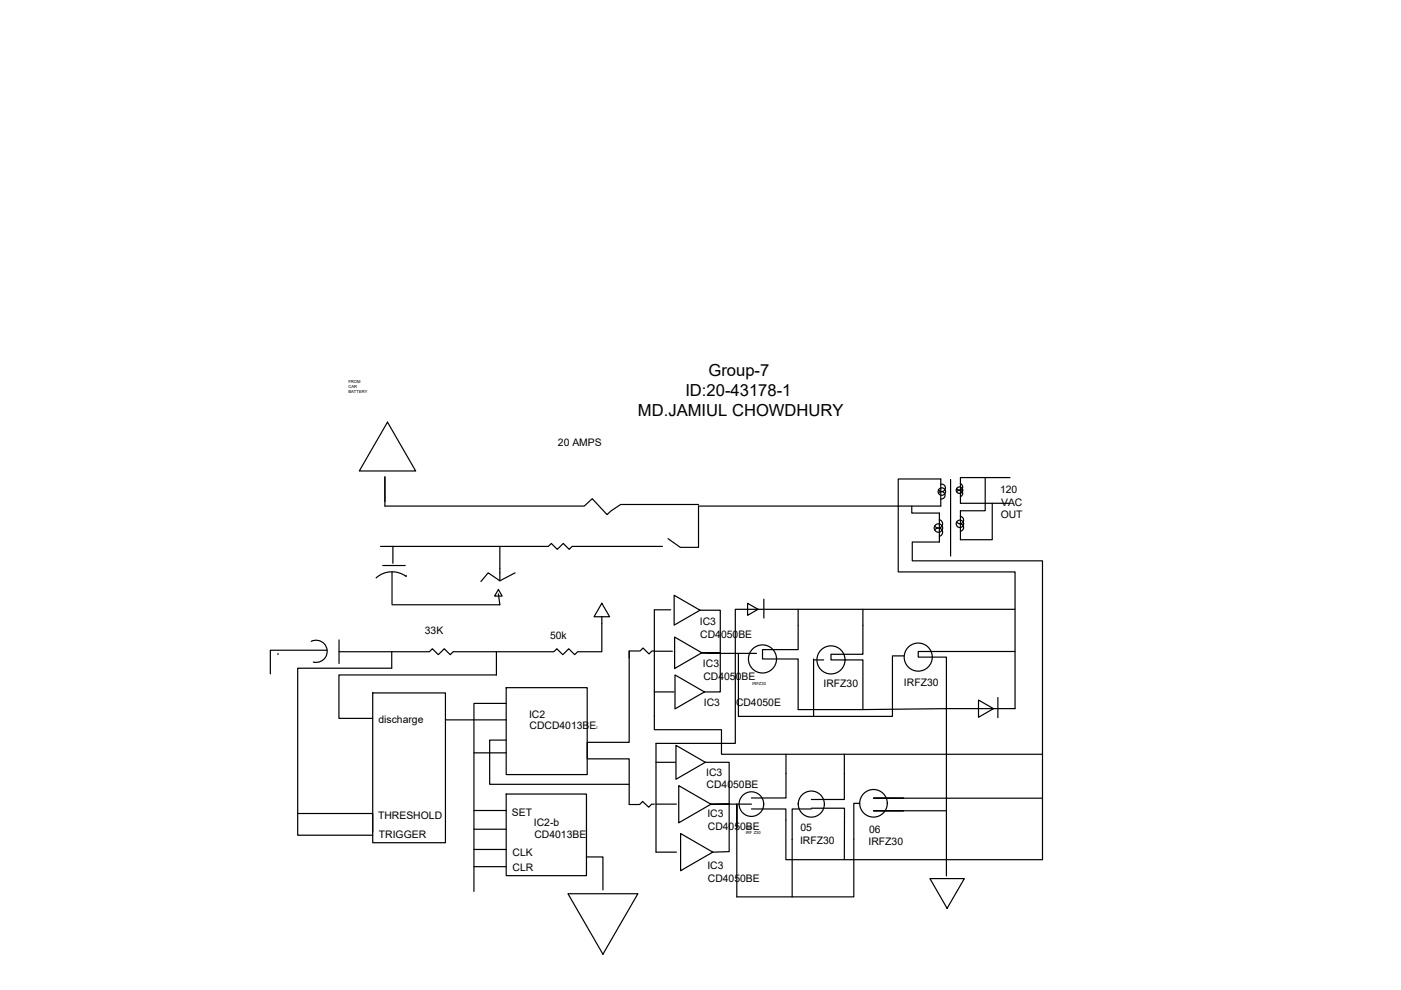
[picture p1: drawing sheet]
<svg xmlns="http://www.w3.org/2000/svg" width="297mm" height="210mm" viewBox="0 0 297 210" stroke-linecap="round" stroke-linejoin="round" font-family="sans-serif">
<!-- layer: 0 -->
<g fill="none" stroke="#000" stroke-width=".25">
<path d="M82.2 89.5l5.9 10.4h-11.9zM80.7 115.9h35.6l.6-.7 1.2 1.3 1.3-1.3 1.3 1.3 .6-.6h19.2M81.1 119.9h4.8M81.4 106.3h.1M81.6 101.1v6.2h42.3l1.7-1.6 3.1 3.4 .9-.8 2-1.3h16.5M83.3 115.9v3.5M106 115.9v7.2M141.6 114.2l2.6 1.9h3.9v-8.8h51.4v-5.7h-9.1v19.7h24.8v28.9h-14.5v-10.9h-6v-1.2h20.5M193.3 107.3v1.5h5.9v6.1h-5.8v4h27.6v63.4h-54.4v-10.8h-7.3M198.2 112.4a.89 .89 0 0 1 1.5-.1 .89 .89 0 0 1-.5 1.4M199 104.5a.79 .79 0 0 1 1.3 .2 .79 .79 0 0 1-.8 1.1M199.2 110.2a.89 .89 0 0 1 .5 1.4 .89 .89 0 0 1-1.5-.1"/>
<path d="M199.5 102.7a.79 .79 0 0 1 .9 1 .79 .79 0 0 1-1.4 .2M201.5 101.7v16.2M202.8 104.3a.69 .69 0 0 1 1.2-.1 .69 .69 0 0 1-.4 1.1M203.5 111.1a.79 .79 0 0 1 .8 .7 .79 .79 0 0 1-.7 .8M203.6 109.5a.79 .79 0 0 1 .6 1.2 .79 .79 0 0 1-1.4 0M203.6 102.6a.69 .69 0 0 1 .4 1.1 .69 .69 0 0 1-1.2-.1M208.9 101.3v7h-5.3v6.1h6.8v-7.7M214.1 101.3h-10.5v5.4h10.4M58.9 138.8h.1M66 136a2.35 2.35 0 0 1 3.4 1.9 2.35 2.35 0 0 1-3 2.5M69.4 137.9h-12.1v5M71.9 135.7v5"/>
<path d="M83.1 138.2v3.5h-20v30.8h15.9v4M83.1 121.2v6.9M86.1 122.2a5 5 0 0 0-6.4 .3M86.1 122.2h.1M105.2 138.2v4.9h-33.3v9.2h7.1M105.7 125l.8 1.4h-1.6zM105.7 125.9l.3 2.3h-22.9M109.2 121.5l-3.2 1.6-2.5-1.6-1.5 1.8M127.6 130.8v7.4h-5.1l-.7 .6-1.2-1.3-1.3 1.3-1.2-1.3-.7 .7h-21.3l-.6 .6-1.3-1.3-1.3 1.3-1.2-1.3-.7 .7h-19.1M127.6 127.9l1.7 2.9h-3.4zM133.4 138v19.4h-8.9v3.5h8.9v9.7h2.2l.6-.7 1.3 1.3 .7-.7h.5M138.7 138h-.5l-.6 .6-1.3-1.2-.6 .6h-2.3v1.5"/>
<path d="M138.7 138.1h3.9M142.2 129.3h-3.5v25.4h14.3v5.2h68M142.9 126.2l5.5 3.2-5.5 3.1zM143 135.1l5.8 3.3-5.8 3.3zM148.4 129.4h4.3v9.1l-3.9-.1h3.9v8.3h-3.4M152.7 138.5h7.7M156.6 138.5v13.4h32.6v-12.8h2.5M158.5 127.9l2.2 1.3-2.2 1.3zM162 127v4M169.2 129.2v8.5h-7.5v2h7.5v10.7l31.5-.2v35.5M172.5 139.9h2.1M172.5 139.7v12.2"/>
<path d="M183 129.2v9.5h-6.8v1.2h6.8v10.5M215.2 129.2h-59.3v28.4h-16.8v23.1h4.3M79 146.9h15.4v31.8h-15.4zM94.4 152.6h12.9M100.5 159.6h6.8M107.3 145.8h17.2v18.4h-17.2zM107.3 149.1h-6.8v39.9M107.3 156.9h-3.5v9.4h29.6M138.7 146.7h4.2M143.1 143.1l6.2 3.6-6.2 3.6zM143.3 158l6.2 3.6-6.2 3.6zM166.6 159.9v9.3h-7.3"/>
<path d="M179 159.9v9.6h-7M207.5 148.4l3.1 1.8-3.1 1.9zM211.6 147.9v4.3M63.1 172.5v4.6h15.9M100.5 171.8h6.8M100.5 175.8h6.8M107.3 168.4h17v17.3h-17zM139.1 161.6h4.1M139.1 170.5h4.3M143.9 166.6l6.8 3.9-6.8 4zM144.3 176.7l6.8 4-6.8 3.9zM149.5 161.6h5.1v8.9h-3.9h3.9v10.1l-3.5 .1"/>
<path d="M154.6 170.5h4.7M169.2 170.5h.1M172 171.4h7v10.9M172 171.5h-4v18.7M182.3 170.3h-1.3v19.9h-24.8v-19.7v5M191.6 171.9h-6.4h15.5M191.6 169.2h-6.4h35.8M100.5 180.1h6.8M100.5 183.8h6.8M120.4 189.5h14.8l-7.4 12.8zM124.3 181.7h3.5v7M197.2 186.3h7.3l-3.7 6.3z"/>
<circle cx="199" cy="112" r=".89"/>
<circle cx="199.7" cy="104.2" r=".79"/>
<circle cx="203.4" cy="103.9" r=".69"/>
<circle cx="203.5" cy="111.1" r=".79"/>
<circle cx="161.7" cy="139.7" r="2.98"/>
<circle cx="176.2" cy="139.9" r="2.98"/>
<circle cx="194.7" cy="139.3" r="2.98"/>
<circle cx="159.3" cy="170.5" r="2.61"/>
<circle cx="172" cy="170.5" r="2.77"/>
<circle cx="185.2" cy="170.3" r="2.93"/>
</g>
<g font-size="3.5">
<text x="145.3" y="83.9">ID:20-43178-1</text>
<text x="150.2" y="79.7">Group-7</text>
<text x="135.3" y="88.1">MD.JAMIUL CHOWDHURY</text>
</g>
<g font-size="2.2">
<text x="118.3" y="94.5">20 AMPS</text>
<text x="212" y="104.5">120</text>
<text x="212.3" y="107.2">VAC</text>
<text x="212.2" y="109.8">OUT</text>
<text x="90.1" y="134.3">33K</text>
<text x="116.6" y="135.5">50k</text>
<text x="148.4" y="132.6">IC3</text>
<text x="148.5" y="135.2">CD4050BE</text>
<text x="149" y="141.5">IC3</text>
<text x="149.1" y="144.1">CD4050BE</text>
<text x="149.2" y="149.7">IC3</text>
<text x="156" y="149.7">CD4050E</text>
<text x="174.6" y="145.6">IRFZ30</text>
<text x="191.7" y="145.4">IRFZ30</text>
<text x="80.2" y="153.3">discharge</text>
<text x="112.2" y="152.3">IC2</text>
<text x="112.3" y="154.6">CDCD4013BE</text>
<text x="149.7" y="164.5">IC3</text>
<text x="149.8" y="167.1">CD4050BE</text>
<text x="80.2" y="173.7">THRESHOLD</text>
<text x="108.5" y="173.1">SET</text>
<text x="150" y="173.2">IC3</text>
<text x="80.3" y="177.6">TRIGGER</text>
<text x="113.2" y="175">IC2-b</text>
<text x="113.3" y="177.7">CD4013BE</text>
<text x="150.1" y="175.9">CD4050BE</text>
<text x="169.6" y="178.9">IRFZ30</text>
<text x="169.7" y="176.3">05</text>
<text x="184.1" y="179.2">IRFZ30</text>
<text x="184.3" y="176.5">06</text>
<text x="108.7" y="181.4">CLK</text>
<text x="108.7" y="184.6">CLR</text>
<text x="150" y="184.3">IC3</text>
<text x="150.1" y="187">CD4050BE</text>
</g>
<g font-size=".9">
<text x="73.9" y="81.2">FROM</text>
<text x="73.9" y="83.3">BATTERY</text>
<text x="73.9" y="82.2">CAR</text>
<text x="159.5" y="145.1">IRFZ30</text>
<text x="126.5" y="154.6">I</text>
<text x="158.1" y="176.9">IRF Z30</text>
<text x="158.2" y="175.9">O5</text>
</g>
</svg>
